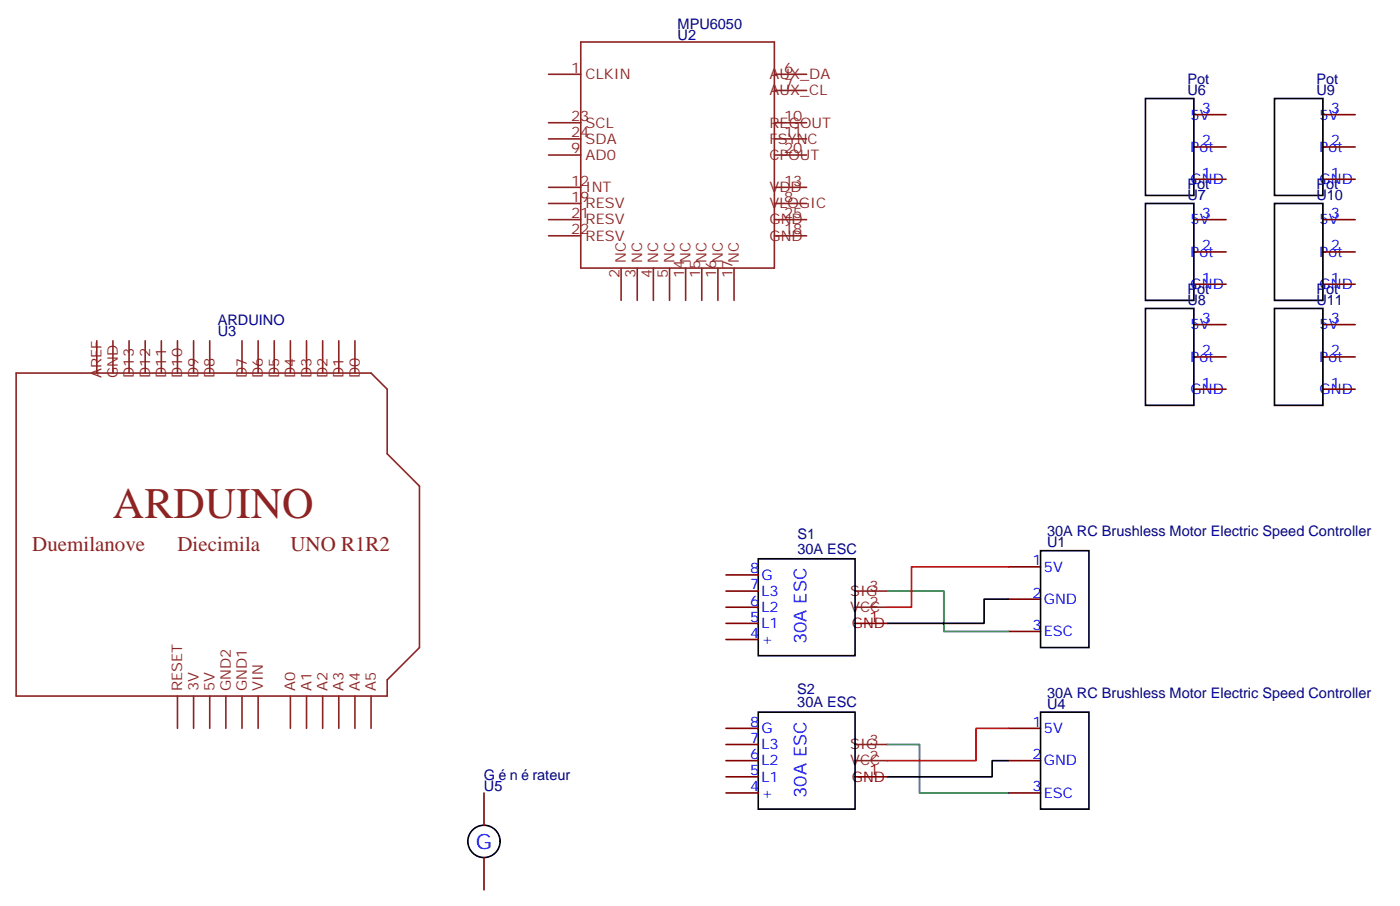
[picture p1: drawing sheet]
<svg xmlns="http://www.w3.org/2000/svg" width="306mm" height="198mm" viewBox="0 0 306 198" stroke-linecap="round" stroke-linejoin="round" font-family="sans-serif">
<g fill="none" stroke="#8c2424" stroke-width=".35">
<path d="M119.9 16.2h7.1M127 9.2h42.3v49.4h-42.3zM169.3 16.2h7.1M169.3 19.8h7.1M119.9 33.9h7.1M119.9 26.8h7.1M119.9 30.3h7.1M169.3 33.9h7.1M169.3 26.8h7.1M169.3 30.3h7.1M119.9 44.4h7.1M119.9 40.9h7.1"/>
<path d="M119.9 51.5h7.1M119.9 48h7.1M135.8 58.6v7M139.3 58.6v7M142.9 58.6v7M146.4 58.6v7M149.9 58.6v7M153.5 58.6v7M157 58.6v7M160.5 58.6v7M169.3 44.4h7.1M169.3 40.9h7.1"/>
<path d="M169.3 51.5h7.1M169.3 48h7.1M21.2 74.4v7.1M24.7 74.4v7.1M28.2 74.4v7.1M31.7 74.4v7.1M35.3 74.4v7.1M38.8 74.4v7.1M42.3 74.4v7.1M45.9 74.4v7.1M52.9 74.4v7.1M56.4 74.4v7.1"/>
<path d="M60 74.4v7.1M63.5 74.4v7.1M67 74.4v7.1M70.6 74.4v7.1M74.1 74.4v7.1M77.6 74.4v7.1M3.5 81.5h77.6l3.6 3.5v14.1l7 7.1v35.3l-7 7v3.5h-81.2zM187 132.6h7M187 129.1h7M38.8 152v7.1M42.3 152v7.1M45.9 152v7.1"/>
<path d="M49.4 152v7.1M52.9 152v7.1M56.4 152v7.1M63.5 152v7.1M67 152v7.1M70.6 152v7.1M74.1 152v7.1M77.6 152v7.1M81.1 152v7.1M187 166.2h7M187 162.6h7"/>
</g>
<g fill="none" stroke="#870000" stroke-width=".35">
<path d="M261.1 39.2h7M261.1 32.1h7M261.1 25h7M289.3 39.2h7M289.3 32.1h7M289.3 25h7M261.1 55h7M261.1 48h7M289.3 55h7M289.3 48h7M261.1 62.1h7M261.1 78h7"/>
<path d="M261.1 70.9h7M289.3 62.1h7M289.3 78h7M289.3 70.9h7M261.1 85h7M289.3 85h7M158.7 136.2h7.1M158.7 132.6h7.1M158.7 129.1h7.1M158.7 139.7h7.1M158.7 125.6h7.1M187 136.2h7"/>
<path d="M220.5 123.8h7M220.5 130.9h7M220.5 137.9h7M158.7 159.1h7.1M220.5 159.1h7M105.8 173.2v7.1M158.7 166.2h7.1M158.7 173.2h7.1M158.7 169.7h7.1M158.7 162.6h7.1M187 169.7h7M220.5 166.2h7"/>
<path d="M220.5 173.2h7M105.8 187.3v7.1"/>
</g>
<g fill="none" stroke="#000" stroke-width=".35">
<path d="M250.5 21.5h10.6v21.2h-10.6zM278.7 21.5h10.6v21.2h-10.6zM250.5 44.4h10.6v21.2h-10.6zM278.7 44.4h10.6v21.2h-10.6zM250.5 67.4h10.6v21.1h-10.6zM278.7 67.4h10.6v21.1h-10.6zM165.8 122.1h21.2v21.1h-21.2zM220.5 130.9h-5.3v5.3h-21.2M227.5 120.3h10.6v21.2h-10.6zM165.8 155.6h21.2v21.1h-21.2zM227.5 155.6h10.6v21.1h-10.6zM220.5 166.2h-3.5v3.5h-23"/>
<circle cx="105.8" cy="183.8" r="3.5"/>
</g>
<path d="M194 129.1h12.4v8.8h14.1M194 162.6h7.1v10.6h19.4" fill="none" stroke="#008700" stroke-width=".35"/>
<path d="M220.5 123.8h-21.2v8.8h-5.3M220.5 159.1h-7.1v7.1h-19.4" fill="none" stroke="#f00" stroke-width=".35"/>
<text font-size="9.5" fill="#8d2323" x="24.7" y="113.2">ARDUINO</text>
<g font-size="4.6" fill="#8d2323">
<text x="7.1" y="120.3">Duemilanove</text>
<text x="38.8" y="120.3">Diecimila</text>
<text x="63.5" y="120.3">UNO R1R2</text>
</g>
<text font-size="4.6" fill="#00f" x="104.1" y="185.6">G</text>
<g font-size="3.9" fill="#00f">
<text x="176.4" y="140.8" transform="rotate(-90 176.4 140.8)">30A ESC</text>
<text x="176.4" y="174.3" transform="rotate(-90 176.4 174.3)">30A ESC</text>
</g>
<g font-size="3.2" fill="#000080">
<text x="148.2" y="6.3">MPU6050</text>
<text x="148.2" y="8.8">U2</text>
<text x="259.6" y="18.3">Pot</text>
<text x="259.6" y="20.8">U6</text>
<text x="287.9" y="18.3">Pot</text>
<text x="287.9" y="20.8">U9</text>
<text x="259.6" y="41.3">Pot</text>
<text x="287.9" y="41.3">Pot</text>
<text x="259.6" y="43.7">U7</text>
<text x="287.9" y="43.7">U10</text>
<text x="259.6" y="64.2">Pot</text>
<text x="287.9" y="64.2">Pot</text>
<text x="47.6" y="70.9">ARDUINO</text>
<text x="259.6" y="66.7">U8</text>
<text x="287.9" y="66.7">U11</text>
<text x="47.6" y="73.4">U3</text>
<text x="174.4" y="117.8">S1</text>
<text x="229" y="117.1">30A RC Brushless Motor Electric Speed Controller</text>
<text x="229" y="119.6">U1</text>
<text x="174.4" y="121">30A ESC</text>
<text x="174.3" y="154.5">30A ESC</text>
<text x="174.3" y="151.6">S2</text>
<text x="229" y="152.4">30A RC Brushless Motor Electric Speed Controller</text>
<text x="229" y="154.9">U4</text>
<text x="105.8" y="170.4">G</text>
<text x="105.8" y="172.9">U5</text>
<text x="111.5" y="170.4">n</text>
<text x="116.4" y="170.4">rateur</text>
</g>
<g font-size="3.2" fill="#8d2323">
<text x="124.9" y="15.9">1</text>
<text x="128.1" y="17.3">CLKIN</text>
<text x="168.3" y="17.3">AUX_DA</text>
<text x="171.4" y="15.9">6</text>
<text x="168.3" y="20.8">AUX_CL</text>
<text x="171.4" y="19.4">7</text>
<text x="124.9" y="26.5">23</text>
<text x="124.9" y="30">24</text>
<text x="128.1" y="27.9">SCL</text>
<text x="168.3" y="27.9">REGOUT</text>
<text x="171.4" y="26.5">10</text>
<text x="171.4" y="30">11</text>
<text x="124.9" y="33.5">9</text>
<text x="128.1" y="34.9">AD0</text>
<text x="128.1" y="31.4">SDA</text>
<text x="168.3" y="31.4">FSYNC</text>
<text x="168.3" y="34.9">CPOUT</text>
<text x="171.4" y="33.5">20</text>
<text x="124.9" y="40.6">12</text>
<text x="128.1" y="42">INT</text>
<text x="168.3" y="42">VDD</text>
<text x="171.4" y="40.6">13</text>
<text x="124.9" y="44.1">19</text>
<text x="124.9" y="47.6">21</text>
<text x="128.1" y="45.5">RESV</text>
<text x="168.3" y="45.5">VLOGIC</text>
<text x="171.4" y="44.1">8</text>
<text x="171.4" y="47.6">25</text>
<text x="124.9" y="51.2">22</text>
<text x="128.1" y="49">RESV</text>
<text x="128.1" y="52.6">RESV</text>
<text x="168.3" y="52.6">GND</text>
<text x="168.3" y="49">GND</text>
<text x="171.4" y="51.2">18</text>
<text x="136.9" y="57.5" transform="rotate(-90 136.9 57.5)">NC</text>
<text x="140.4" y="57.5" transform="rotate(-90 140.4 57.5)">NC</text>
<text x="143.9" y="57.5" transform="rotate(-90 143.9 57.5)">NC</text>
<text x="147.5" y="57.5" transform="rotate(-90 147.5 57.5)">NC</text>
<text x="151" y="57.5" transform="rotate(-90 151 57.5)">NC</text>
<text x="154.5" y="57.5" transform="rotate(-90 154.5 57.5)">NC</text>
<text x="158" y="57.5" transform="rotate(-90 158 57.5)">NC</text>
<text x="161.6" y="57.5" transform="rotate(-90 161.6 57.5)">NC</text>
<text x="135.5" y="60.7" transform="rotate(-90 135.5 60.7)">2</text>
<text x="139" y="60.7" transform="rotate(-90 139 60.7)">3</text>
<text x="142.5" y="60.7" transform="rotate(-90 142.5 60.7)">4</text>
<text x="146" y="60.7" transform="rotate(-90 146 60.7)">5</text>
<text x="149.6" y="60.7" transform="rotate(-90 149.6 60.7)">14</text>
<text x="153.1" y="60.7" transform="rotate(-90 153.1 60.7)">15</text>
<text x="156.6" y="60.7" transform="rotate(-90 156.6 60.7)">16</text>
<text x="160.2" y="60.7" transform="rotate(-90 160.2 60.7)">17</text>
<text x="22.2" y="82.5" transform="rotate(-90 22.2 82.5)">AREF</text>
<text x="25.8" y="82.5" transform="rotate(-90 25.8 82.5)">GND</text>
<text x="29.3" y="82.5" transform="rotate(-90 29.3 82.5)">D13</text>
<text x="32.8" y="82.5" transform="rotate(-90 32.8 82.5)">D12</text>
<text x="36.3" y="82.5" transform="rotate(-90 36.3 82.5)">D11</text>
<text x="39.9" y="82.5" transform="rotate(-90 39.9 82.5)">D10</text>
<text x="43.4" y="82.5" transform="rotate(-90 43.4 82.5)">D9</text>
<text x="46.9" y="82.5" transform="rotate(-90 46.9 82.5)">D8</text>
<text x="54" y="82.5" transform="rotate(-90 54 82.5)">D7</text>
<text x="57.5" y="82.5" transform="rotate(-90 57.5 82.5)">D6</text>
<text x="61" y="82.5" transform="rotate(-90 61 82.5)">D5</text>
<text x="64.6" y="82.5" transform="rotate(-90 64.6 82.5)">D4</text>
<text x="68.1" y="82.5" transform="rotate(-90 68.1 82.5)">D3</text>
<text x="71.6" y="82.5" transform="rotate(-90 71.6 82.5)">D2</text>
<text x="75.1" y="82.5" transform="rotate(-90 75.1 82.5)">D1</text>
<text x="78.7" y="82.5" transform="rotate(-90 78.7 82.5)">D0</text>
<text x="185.9" y="130.2">SIG</text>
<text x="190.1" y="129.1">3</text>
<text x="185.9" y="133.7">VCC</text>
<text x="190.1" y="132.6">2</text>
<text x="39.9" y="151" transform="rotate(-90 39.9 151)">RESET</text>
<text x="43.4" y="151" transform="rotate(-90 43.4 151)">3V</text>
<text x="46.9" y="151" transform="rotate(-90 46.9 151)">5V</text>
<text x="50.4" y="151" transform="rotate(-90 50.4 151)">GND2</text>
<text x="54" y="151" transform="rotate(-90 54 151)">GND1</text>
<text x="57.5" y="151" transform="rotate(-90 57.5 151)">VIN</text>
<text x="64.6" y="151" transform="rotate(-90 64.6 151)">A0</text>
<text x="68.1" y="151" transform="rotate(-90 68.1 151)">A1</text>
<text x="71.6" y="151" transform="rotate(-90 71.6 151)">A2</text>
<text x="75.1" y="151" transform="rotate(-90 75.1 151)">A3</text>
<text x="78.7" y="151" transform="rotate(-90 78.7 151)">A4</text>
<text x="82.2" y="151" transform="rotate(-90 82.2 151)">A5</text>
<text x="185.9" y="167.2">VCC</text>
<text x="185.9" y="163.7">SIG</text>
<text x="190.1" y="166.2">2</text>
<text x="190.1" y="162.6">3</text>
</g>
<g font-size="3.2" fill="#00f">
<text x="260.3" y="26.1">5V</text>
<text x="262.8" y="24.7">3</text>
<text x="288.6" y="26.1">5V</text>
<text x="291" y="24.7">3</text>
<text x="260.3" y="33.2">Pot</text>
<text x="262.8" y="31.7">2</text>
<text x="288.6" y="33.2">Pot</text>
<text x="291" y="31.7">2</text>
<text x="260.3" y="40.2">GND</text>
<text x="262.8" y="38.8">1</text>
<text x="288.6" y="40.2">GND</text>
<text x="291" y="38.8">1</text>
<text x="262.8" y="47.6">3</text>
<text x="291" y="47.6">3</text>
<text x="260.3" y="49">5V</text>
<text x="288.6" y="49">5V</text>
<text x="260.3" y="56.1">Pot</text>
<text x="262.8" y="54.7">2</text>
<text x="288.6" y="56.1">Pot</text>
<text x="291" y="54.7">2</text>
<text x="260.3" y="63.1">GND</text>
<text x="262.8" y="61.7">1</text>
<text x="288.6" y="63.1">GND</text>
<text x="291" y="61.7">1</text>
<text x="260.3" y="72">5V</text>
<text x="262.8" y="70.6">3</text>
<text x="288.6" y="72">5V</text>
<text x="291" y="70.6">3</text>
<text x="262.8" y="77.6">2</text>
<text x="291" y="77.6">2</text>
<text x="260.3" y="79">Pot</text>
<text x="288.6" y="79">Pot</text>
<text x="260.3" y="86.1">GND</text>
<text x="262.8" y="84.7">1</text>
<text x="288.6" y="86.1">GND</text>
<text x="291" y="84.7">1</text>
<text x="164" y="125.2">8</text>
<text x="225.8" y="123.5">1</text>
<text x="228.2" y="124.9">5V</text>
<text x="164" y="128.8">7</text>
<text x="166.5" y="130.2">L3</text>
<text x="166.5" y="126.6">G</text>
<text x="225.8" y="130.5">2</text>
<text x="228.2" y="131.9">GND</text>
<text x="164" y="135.8">5</text>
<text x="164" y="132.3">6</text>
<text x="166.5" y="137.2">L1</text>
<text x="166.5" y="133.7">L2</text>
<text x="225.8" y="137.6">3</text>
<text x="164" y="139.3">4</text>
<text x="166.5" y="140.8">+</text>
<text x="228.2" y="139">ESC</text>
<text x="164" y="158.7">8</text>
<text x="166.5" y="160.2">G</text>
<text x="225.8" y="158.7">1</text>
<text x="228.2" y="160.2">5V</text>
<text x="164" y="165.8">6</text>
<text x="164" y="162.3">7</text>
<text x="166.5" y="167.2">L2</text>
<text x="166.5" y="163.7">L3</text>
<text x="225.8" y="165.8">2</text>
<text x="228.2" y="167.2">GND</text>
<text x="164" y="169.3">5</text>
<text x="164" y="172.9">4</text>
<text x="166.5" y="170.7">L1</text>
<text x="225.8" y="172.9">3</text>
<text x="166.5" y="174.3">+</text>
<text x="228.2" y="174.3">ESC</text>
</g>
<g font-size="3.2" fill="#900">
<text x="186.3" y="137.2">GND</text>
<text x="190.1" y="135.8">1</text>
<text x="186.3" y="170.7">GND</text>
<text x="190.1" y="169.3">1</text>
</g>
</svg>
